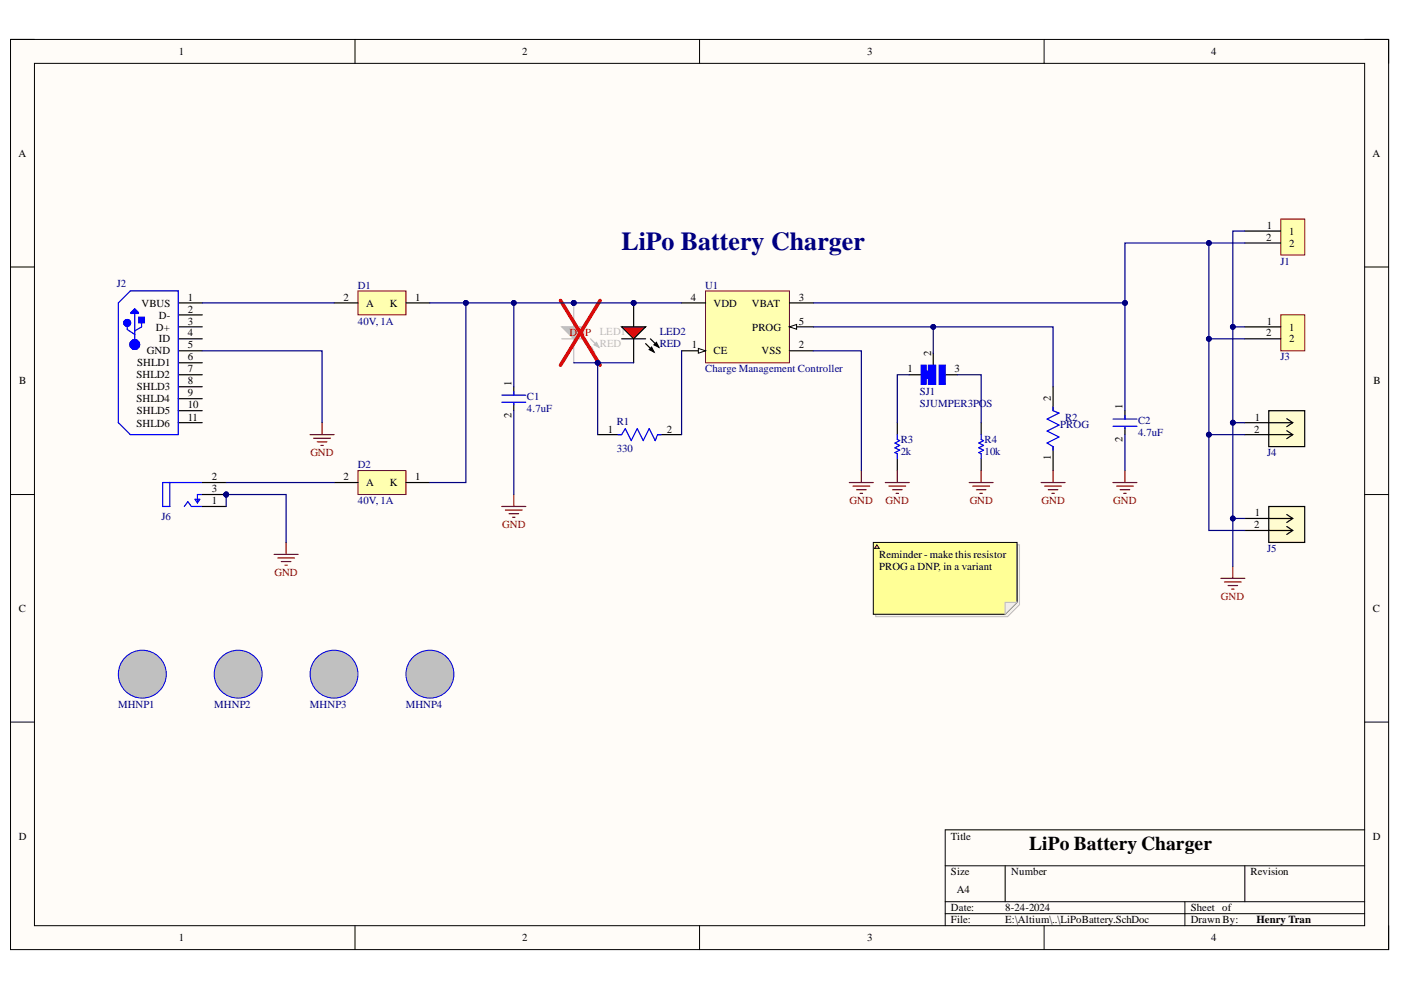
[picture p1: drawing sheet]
# Altium project LiPoBattery.PrjPcb
1 sheet, 22 parts. Net scope: global (net labels, ports and power ports of the same name join across sheets).
Board file: LiPoBattery.PcbDoc

## Sheet LiPoBattery.SchDoc
size A4; SheetNumber: 1; SheetTotal: 1

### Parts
C1  4.7uF  [FP-CC0805-0_85-MFG]
C2  4.7uF  [FP-CC0805-0_85-MFG]
D1  40V, 1A  [ONSC-SMA-2-403D-02_V]
D2  40V, 1A  [ONSC-SMA-2-403D-02_V]
J1  CONN HEADER R/A 2POS 5.08MM  [1-179276-2]  (value not drawn)
J2  105017-0001  [USB-MICRO-B_V]  (value not drawn)
J3  CONN HEADER R/A 2POS 5.08MM  [1-179276-2]  (value not drawn)
J4  2 POS VERT HEADER  0.100"  [2Pins_AMP]  (value not drawn)
J5  2 POS VERT HEADER  0.100"  [2Pins_AMP]  (value not drawn)
J6  CONN PWR JACK 2.1X5.5MM SOLDER  [FP-RASM722PTR13X-MFG]  (value not drawn)
LED1  RED  [VISH-TLMS1000_V]
LED2  RED  [VISH-TLMS1000_V]
MHNP1  Mounting Hole Non-Plated 3.2mm  [MTHNP3P2MM]  (value not drawn)
MHNP2  Mounting Hole Non-Plated 3.2mm  [MTHNP3P2MM]  (value not drawn)
MHNP3  Mounting Hole Non-Plated 3.2mm  [MTHNP3P2MM]  (value not drawn)
MHNP4  Mounting Hole Non-Plated 3.2mm  [MTHNP3P2MM]  (value not drawn)
R1  330  [FP-CRCW0805-e3-MFG]
R2  PROG  [FP-MRS25-MFG]
R3  2k  [RESC2013X70X40ML20T20]
R4  10k  [RESC2013X70X40ML20T20]
SJ1  SJUMPER3POS  [SJUMPER3POS-Footprint-1]
U1  Charge Management Controller  [SOT-23-OT5_M]

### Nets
GND: C1.2 C2.2 J1.1 J2.5(GND) J3.1 J4.1 J5.1 J6.1(TIP_TERMINAL(CENTER_PIN)) J6.3(SHUNT_TERMINAL) R2.1 R3.1 R4.1 U1.2(VSS)
NetC1_1: C1.1 D1.1(K) D2.1(K) LED1.1(A) LED2.1(A) U1.4(VDD)
NetC2_1: C2.1 J1.2 J3.2 J4.2 J5.2 U1.3(VBAT)
NetD1_2: D1.2(A) J2.1(VBUS)
NetD2_2: D2.2(A) J6.2(SLEEVE_TERMINAL)
NetLED1_2: LED1.2(K) LED2.2(K) R1.1
NetR1_2: R1.2 U1.1(CE)
NetR2_2: R2.2 SJ1.2 U1.5(PROG)
NetR3_2: R3.2 SJ1.1
NetR4_2: R4.2 SJ1.3

Not connected (* = marked no-connect by the designer): J2 2(D-) 3(D+) 4(ID) 6(SHLD1) 7(SHLD2) 8(SHLD3) 9(SHLD4) 10(SHLD5) 11(SHLD6)

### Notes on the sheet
- LiPo Battery Charger
- Reminder - make this resistor PROG a DNP, in a variant
- Henry Tran

## Assembly variants
V01: not fitted LED1
